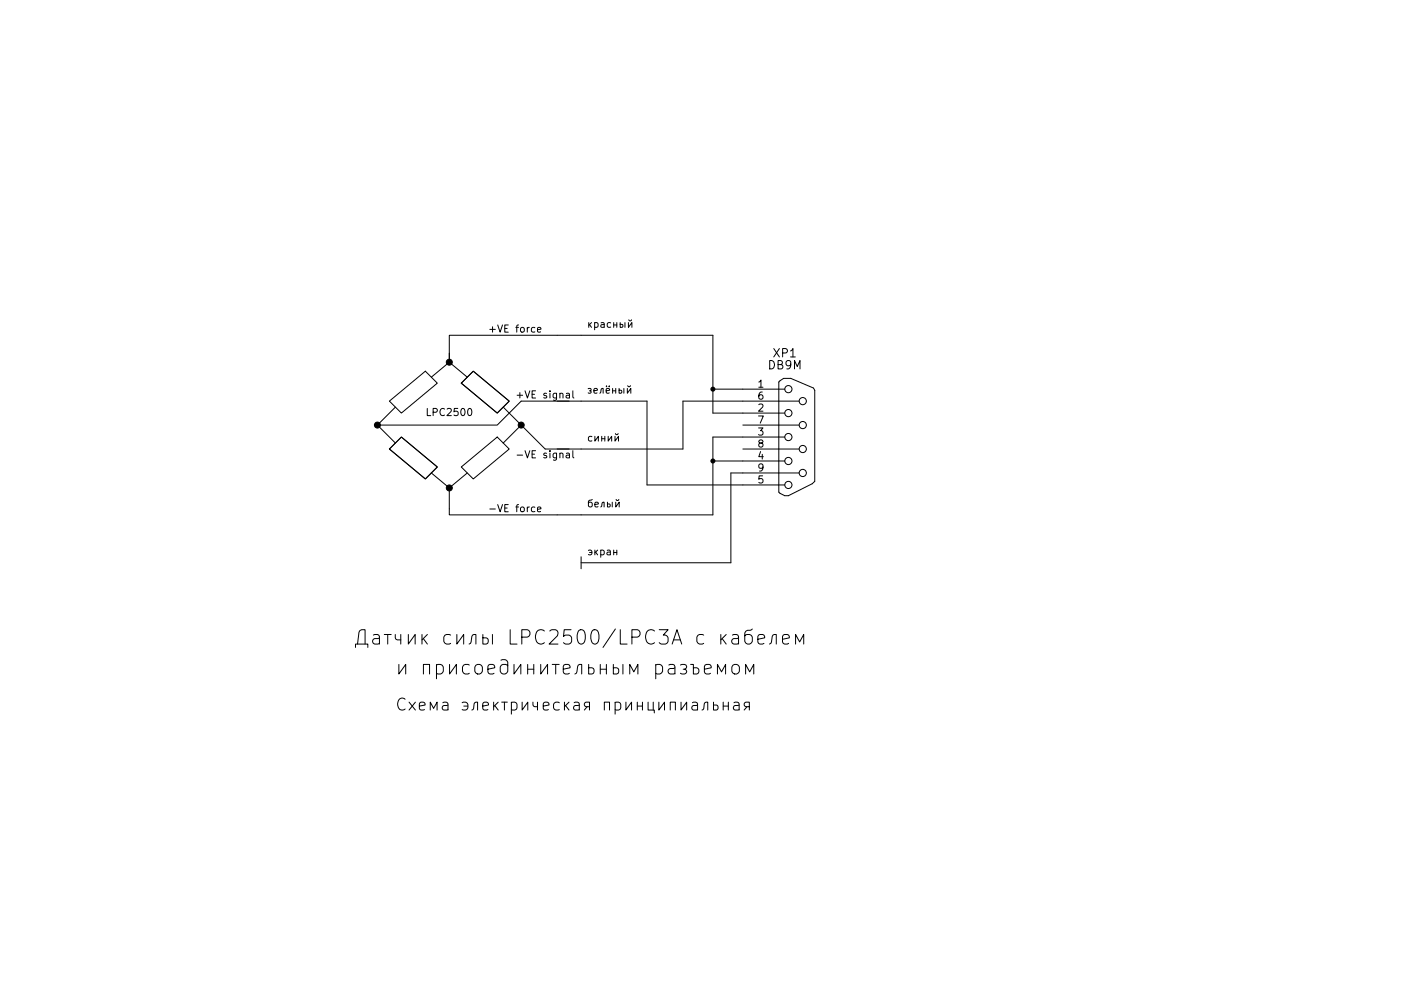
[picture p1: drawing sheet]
EESchema Schematic File Version 2  date Thu 17 Nov 2011 17:37:43 MSK
LIBS:conn
LIBS:power
LIBS:shema_3-cache
EELAYER 23  0
EELAYER END
$Descr A4 8283 11700
Sheet 1 1
Title ""
Date "17 nov 2011"
Rev ""
Comp ""
Comment1 ""
Comment2 ""
Comment3 ""
Comment4 ""
$EndDescr
Connection ~ 5950 3250
Wire Wire Line
	6200 3250 5950 3250
Connection ~ 5950 3850
Wire Wire Line
	5950 4300 5950 3850
Wire Wire Line
	5950 3850 5950 3650
Wire Wire Line
	5950 4300 4850 4300
Wire Wire Line
	4850 4650 4850 4750
Wire Wire Line
	4850 3350 5400 3350
Wire Wire Line
	5400 3350 5400 4050
Wire Wire Line
	5400 4050 6200 4050
Wire Wire Line
	5950 3650 6200 3650
Wire Wire Line
	4850 2800 5950 2800
Wire Wire Line
	4850 3750 5700 3750
Wire Wire Line
	5700 3750 5700 3350
Wire Wire Line
	5700 3350 6200 3350
Wire Wire Line
	6200 3450 5950 3450
Wire Wire Line
	6200 3950 6100 3950
Wire Wire Line
	6100 3950 6100 4700
Wire Wire Line
	6100 4700 4850 4700
Wire Wire Line
	6200 3850 5950 3850
Wire Wire Line
	5950 3450 5950 3250
Wire Wire Line
	5950 3250 5950 2800
Text Notes 4900 4650 0    60   ~ 0
экран
Text Notes 4900 4250 0    60   ~ 0
белый
Text Notes 4900 3700 0    60   ~ 0
синий
Text Notes 4900 3300 0    60   ~ 0
зелёный
Text Notes 4900 2750 0    60   ~ 0
красный
$Comp
L LPC2500 ~
U 1 1
P 3150 3550
F 0 "~" H 3150 4150 60  0000 C CNN
F 1 "LPC2500" H 3750 3650 60  0000 C CNN
	1    3150 3550
	1    0    0    -1  
$EndComp
Text Notes 3300 5950 0    100  ~ 0
Схема электрическая принципиальная
Text Notes 3300 5650 0    120  ~ 0
и присоединительным разъемом
Text Notes 2950 5400 0    120  ~ 0
Датчик силы LPC2500/LPC3A с кабелем
$Comp
L DB9 XP1
U 1 1
P 6650 3650
F 0 "XP1" H 6550 2950 70  0000 C CNN
F 1 "DB9М" H 6550 3050 70  0000 C CNN
	1    6650 3650
	1    0    0    1   
$EndComp
$EndSCHEMATC
